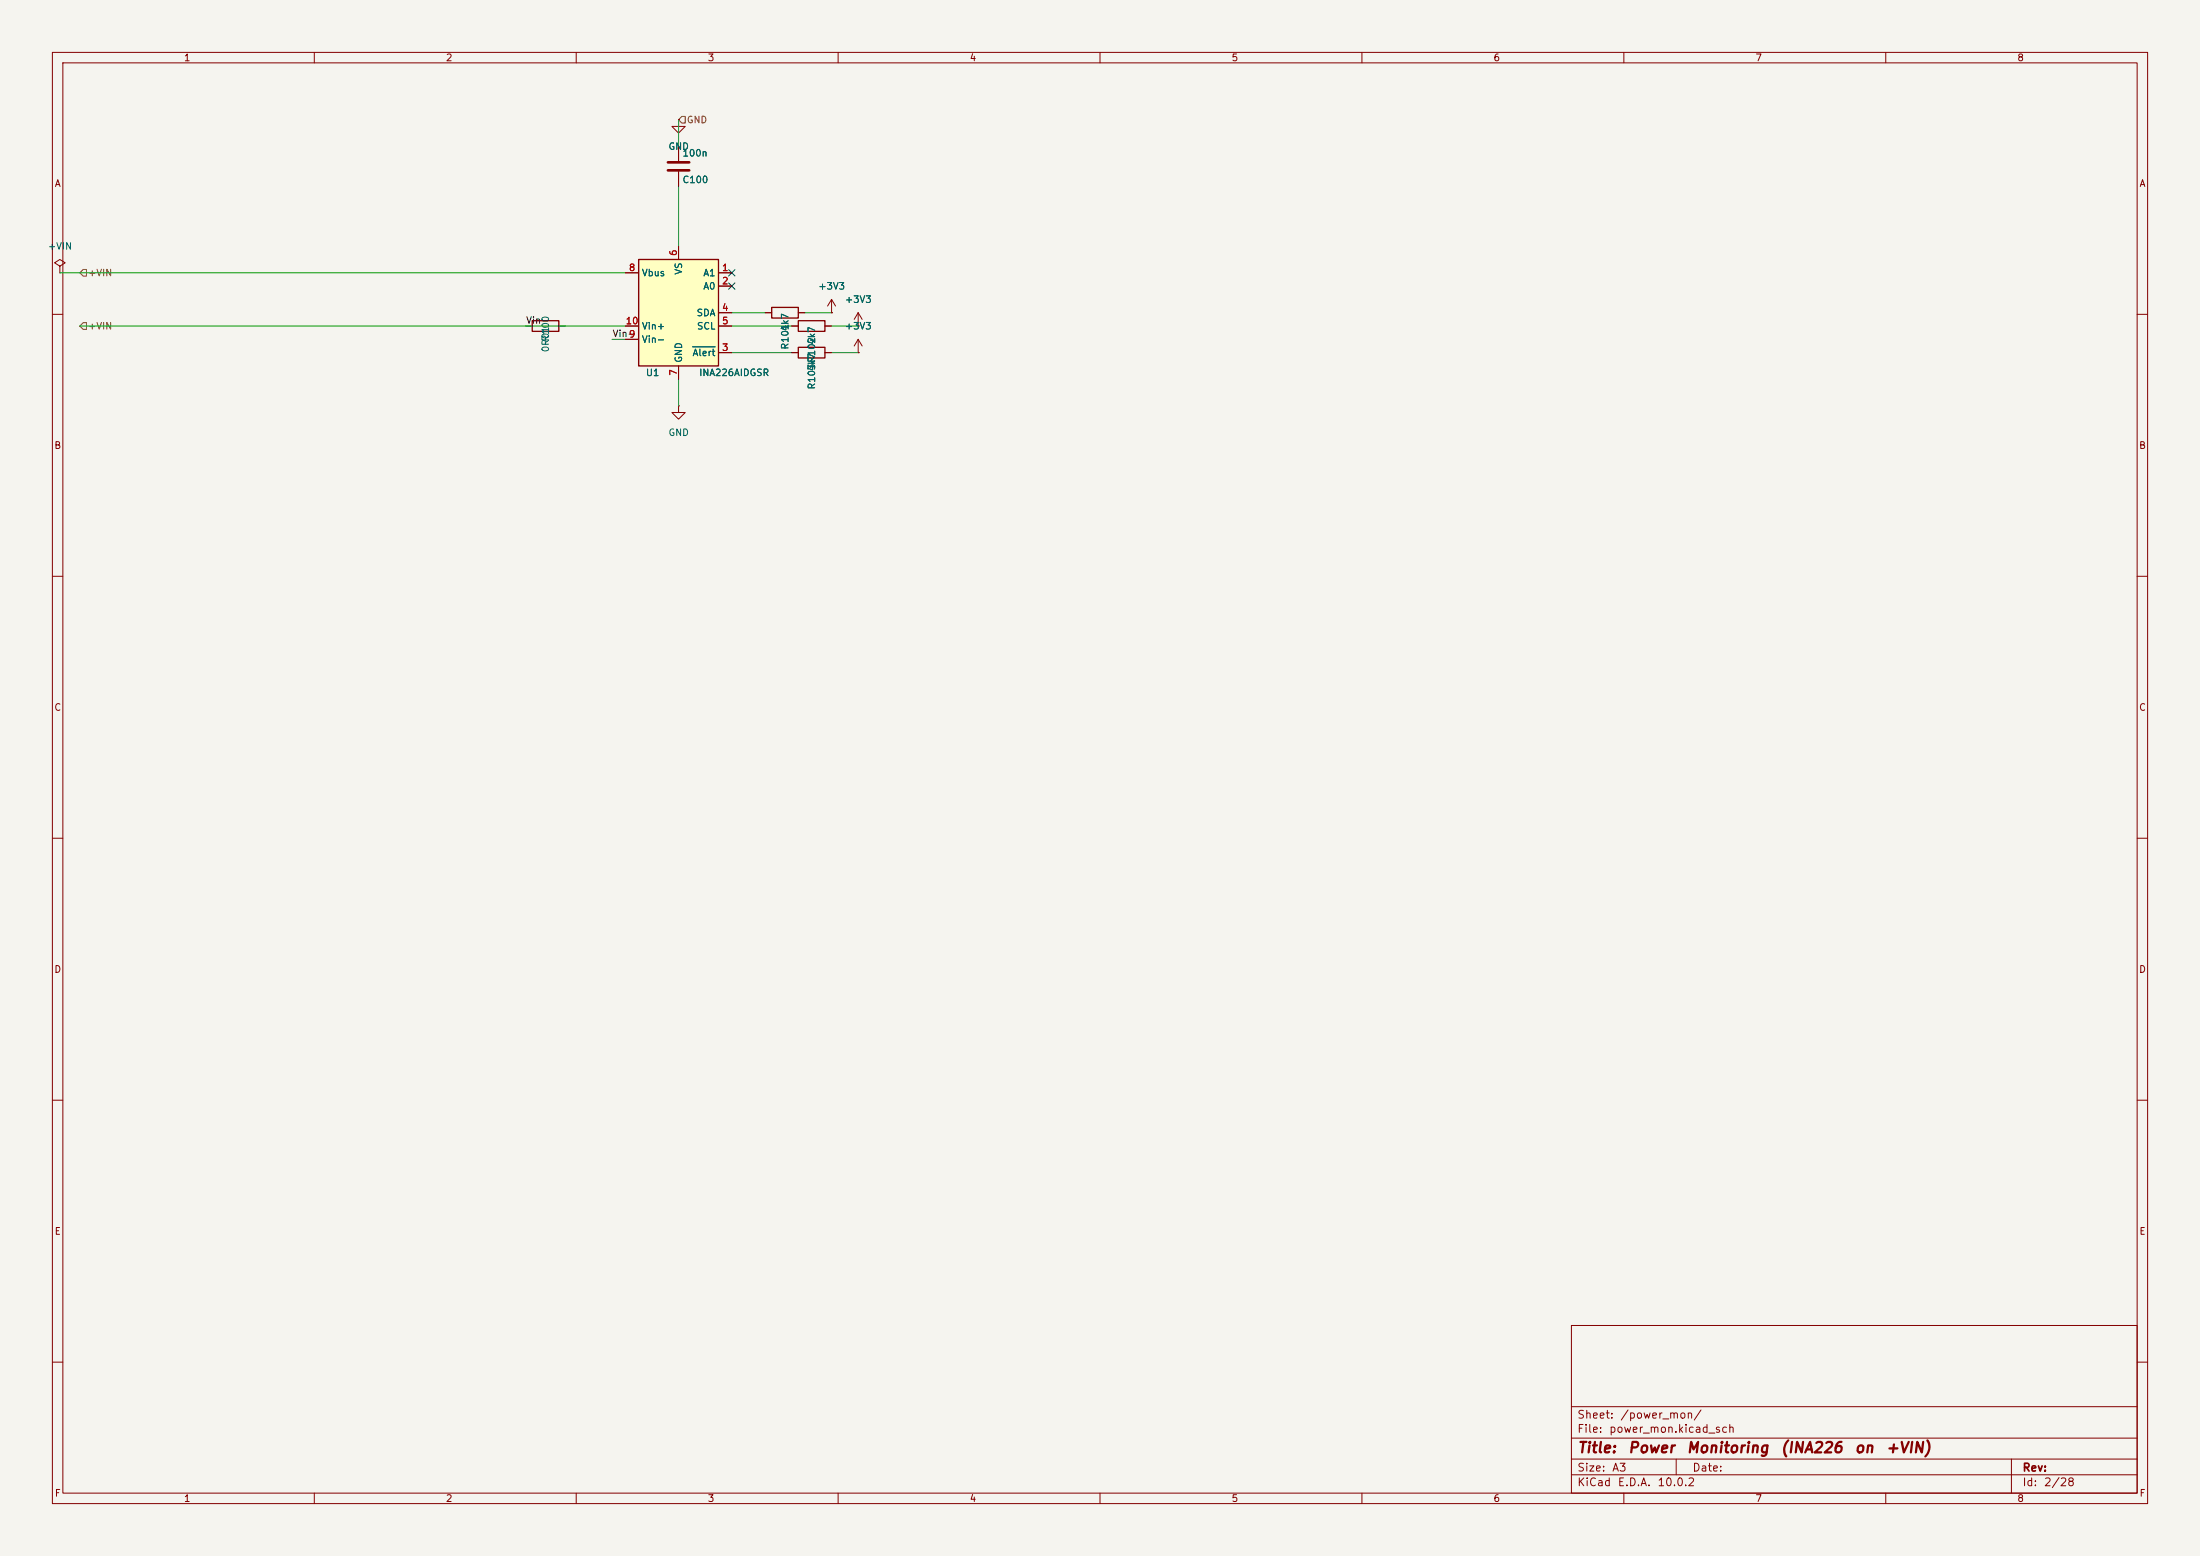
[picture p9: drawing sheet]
<svg xmlns="http://www.w3.org/2000/svg" width="420mm" height="297mm" viewBox="0 0 420 297" stroke-linecap="round" stroke-linejoin="round" font-family="sans-serif">
<path d="M0 0h420v297h-420z" fill="#f5f4ef" stroke="#f5f4ef" stroke-width=".19"/>
<g fill="none" stroke="#840000" stroke-width=".19">
<path d="M10 10h400v277h-400zM12 12h396v273h-396zM60 10v2M110 10v2M160 10v2M210 10v2M260 10v2M310 10v2M360 10v2M10 60h2M129.5 77.5v1.2h1.3l-1.3 1.3-1.2-1.3h1.2M129.5 77.5h.1"/>
<path d="M408 60h2M10 110h2M408 110h2M10 160h2M408 160h2M10 210h2M408 210h2M300 253h108v32h-108zM10 260h2M300 278.5h108M300 274.5h108M300 268.5h108"/>
<path d="M320 278.5v3M384 278.5v6.5M408 260h2M60 285v2M110 285v2M160 285v2M210 285v2M260 285v2M300 281.5h108M310 285v2M360 285v2"/>
</g>
<path d="M121.9 49.5h15.3v20.4h-15.3z" fill="#ffffc2"/>
<path d="M121.9 49.5h15.3v20.4h-15.3zM147.3 58.7h5.1v2h-5.1zM101.6 61.2h5.1v2h-5.1zM152.4 61.2h5.1v2h-5.1zM152.4 66.3h5.1v2h-5.1z" fill="none" stroke="#840000" stroke-width=".25"/>
<g fill="none" stroke="#840000" stroke-width=".19">
<path d="M129.5 22.9v1.2h1.3l-1.3 1.3-1.2-1.3h1.2M129.5 22.9h.1M129.5 27.9v2.8M129.5 32.8v2.8M11.4 50.8l1-.6-1-.7-1 .7 1 .6v1.3M11.4 52.1h.1M119.4 52.1h2.5M129.5 47v2.5M137.2 52.1h2.5M137.2 54.6h2.5M137.2 59.7h2.5M146 59.7h1.3"/>
<path d="M152.4 59.7h1.3M158.7 59.7h.1M158.7 57.2l-.7 1.2M158.7 57.2l.8 1.2M158.7 57.2v2.5M163.8 59.7l-.7 1.3M163.8 59.7l.8 1.3M163.8 59.7v2.5M100.3 62.2h1.3M106.7 62.2h1.2M119.4 62.2h2.5M119.4 64.8h2.5"/>
<path d="M129.5 69.9v2.5M137.2 67.3h2.5M137.2 62.2h2.5M151.1 67.3h1.3M151.1 62.2h1.3M157.5 67.3h1.2M157.5 62.2h1.2M163.8 62.2h.1M163.8 67.3h.1M163.8 64.8v2.5M163.8 64.8l-.7 1.2M163.8 64.8l.8 1.2"/>
</g>
<path d="M132.2 66.2h4.3" fill="none" stroke="#006464" stroke-width=".19"/>
<path d="M127.5 31h4.1M127.5 32.5h4.1" fill="none" stroke="#840000" stroke-width=".51"/>
<path d="M130.2 22.2h.6v1.3h-.6l-.7-.6zM15.9 51.4h.6v1.3h-.6l-.7-.6zM15.2 62.2l.7-.6h.6v1.3h-.6z" fill="none" stroke="#725600" stroke-width=".19"/>
<path d="M129.5 22.9v5M129.5 35.6v11.4M11.4 52.1h108M139.7 59.7h6.3M153.7 59.7h5M15.2 62.2h104.2M116.8 64.8h2.6M129.5 72.4v5.1M139.7 67.3h11.4M139.7 62.2h11.4M158.7 67.3h5.1M158.7 62.2h5.1" fill="none" stroke="#009600" stroke-width=".19"/>
<path d="M139.1 51.5l1.2 1.2M139.1 54l1.2 1.2M140.3 51.5l-1.2 1.2M140.3 54l-1.2 1.2" fill="none" stroke="#000084" stroke-width=".19"/>
<g font-size="2" fill="#840000">
<text x="301" y="277.8">Title:</text>
<text x="310.7" y="277.8">Power</text>
<text x="321.8" y="277.8">Monitoring</text>
<text x="339.8" y="277.8">(INA226</text>
<text x="353.9" y="277.8">on</text>
<text x="359.9" y="277.8">+VIN)</text>
</g>
<g font-size="1.5" fill="#840000">
<text x="301" y="273.8">File:</text>
<text x="301" y="271.1">Sheet:</text>
<text x="307.1" y="273.8">power_mon.kicad_sch</text>
<text x="309.2" y="271.1">/power_mon/</text>
<text x="301" y="281.2">Size:</text>
<text x="307.6" y="281.2">A3</text>
<text x="323" y="281.2">Date:</text>
<text x="386" y="281.2">Rev:</text>
<text x="301" y="284">KiCad</text>
<text x="308.7" y="284">E.D.A.</text>
<text x="316.3" y="284">10.0.2</text>
<text x="386" y="284">Id:</text>
<text x="390.1" y="284">2/28</text>
</g>
<g font-size="1.3" fill="#840000">
<text x="35" y="12">1</text>
<text x="85" y="12">2</text>
<text x="135" y="12">3</text>
<text x="185" y="12">4</text>
<text x="235" y="12">5</text>
<text x="285" y="12">6</text>
<text x="335" y="12">7</text>
<text x="385" y="12">8</text>
<text x="10.3" y="36">A</text>
<text x="408.3" y="36">A</text>
<text x="10.3" y="86">B</text>
<text x="408.2" y="86">B</text>
<text x="10.3" y="136">C</text>
<text x="408.2" y="136">C</text>
<text x="10.3" y="186">D</text>
<text x="408.2" y="186">D</text>
<text x="10.3" y="236">E</text>
<text x="408.3" y="236">E</text>
<text x="10.3" y="286">F</text>
<text x="35" y="287">1</text>
<text x="85" y="287">2</text>
<text x="135" y="287">3</text>
<text x="185" y="287">4</text>
<text x="235" y="287">5</text>
<text x="285" y="287">6</text>
<text x="335" y="287">7</text>
<text x="385" y="287">8</text>
<text x="408.3" y="286">F</text>
</g>
<g font-size="1.3" fill="#725600">
<text x="131" y="23.8">GND</text>
<text x="16.7" y="53">+VIN</text>
<text x="16.7" y="63.2">+VIN</text>
</g>
<g font-size="1.3" fill="#006464">
<text x="127.5" y="28.9">GND</text>
<text x="130.2" y="35.3">C100</text>
<text x="130.2" y="30.2">100n</text>
<text x="9" y="48">+VIN</text>
<text x="122.4" y="53">Vbus</text>
<text x="130.5" y="52.5" transform="rotate(-90 130.5 52.5)">VS</text>
<text x="134.2" y="53">A1</text>
<text x="134.2" y="55.6">A0</text>
<text x="156.1" y="55.6">+3V3</text>
<text x="161.2" y="58.1">+3V3</text>
<text x="105.1" y="65.3" transform="rotate(-90 105.1 65.3)">R100</text>
<text x="122.4" y="65.7">Vin-</text>
<text x="122.4" y="63.2">Vin+</text>
<text x="132.9" y="60.7">SDA</text>
<text x="132.9" y="63.2">SCL</text>
<text x="150.8" y="63.3" transform="rotate(-90 150.8 63.3)">4k7</text>
<text x="155.9" y="65.9" transform="rotate(-90 155.9 65.9)">4k7</text>
<text x="161.2" y="63.2">+3V3</text>
<text x="105.1" y="67.3" transform="rotate(-90 105.1 67.3)">0R01</text>
<text x="130.5" y="69.3" transform="rotate(-90 130.5 69.3)">GND</text>
<text x="132.1" y="68.3">Alert</text>
<text x="150.8" y="66.8" transform="rotate(-90 150.8 66.8)">R101</text>
<text x="155.9" y="71" transform="rotate(-90 155.9 71)">4k7</text>
<text x="123.2" y="72.1">U1</text>
<text x="133.4" y="72.1">INA226AIDGSR</text>
<text x="155.9" y="74.5" transform="rotate(-90 155.9 74.5)">R103R102</text>
<text x="127.5" y="83.5">GND</text>
</g>
<g font-size="1.3" fill="#a90000">
<text x="119.9" y="52">8</text>
<text x="129.5" y="49" transform="rotate(-90 129.5 49)">6</text>
<text x="137.7" y="52">1</text>
<text x="137.7" y="54.6">2</text>
<text x="137.7" y="59.7">4</text>
<text x="119.3" y="62.2">10</text>
<text x="119.9" y="64.7">9</text>
<text x="137.7" y="62.2">5</text>
<text x="129.5" y="71.8" transform="rotate(-90 129.5 71.8)">7</text>
<text x="137.7" y="67.3">3</text>
</g>
<g font-size="1.3" fill="#0f0f0f">
<text x="100.3" y="62.1">Vin-</text>
<text x="116.8" y="64.6">Vin-</text>
</g>
</svg>
